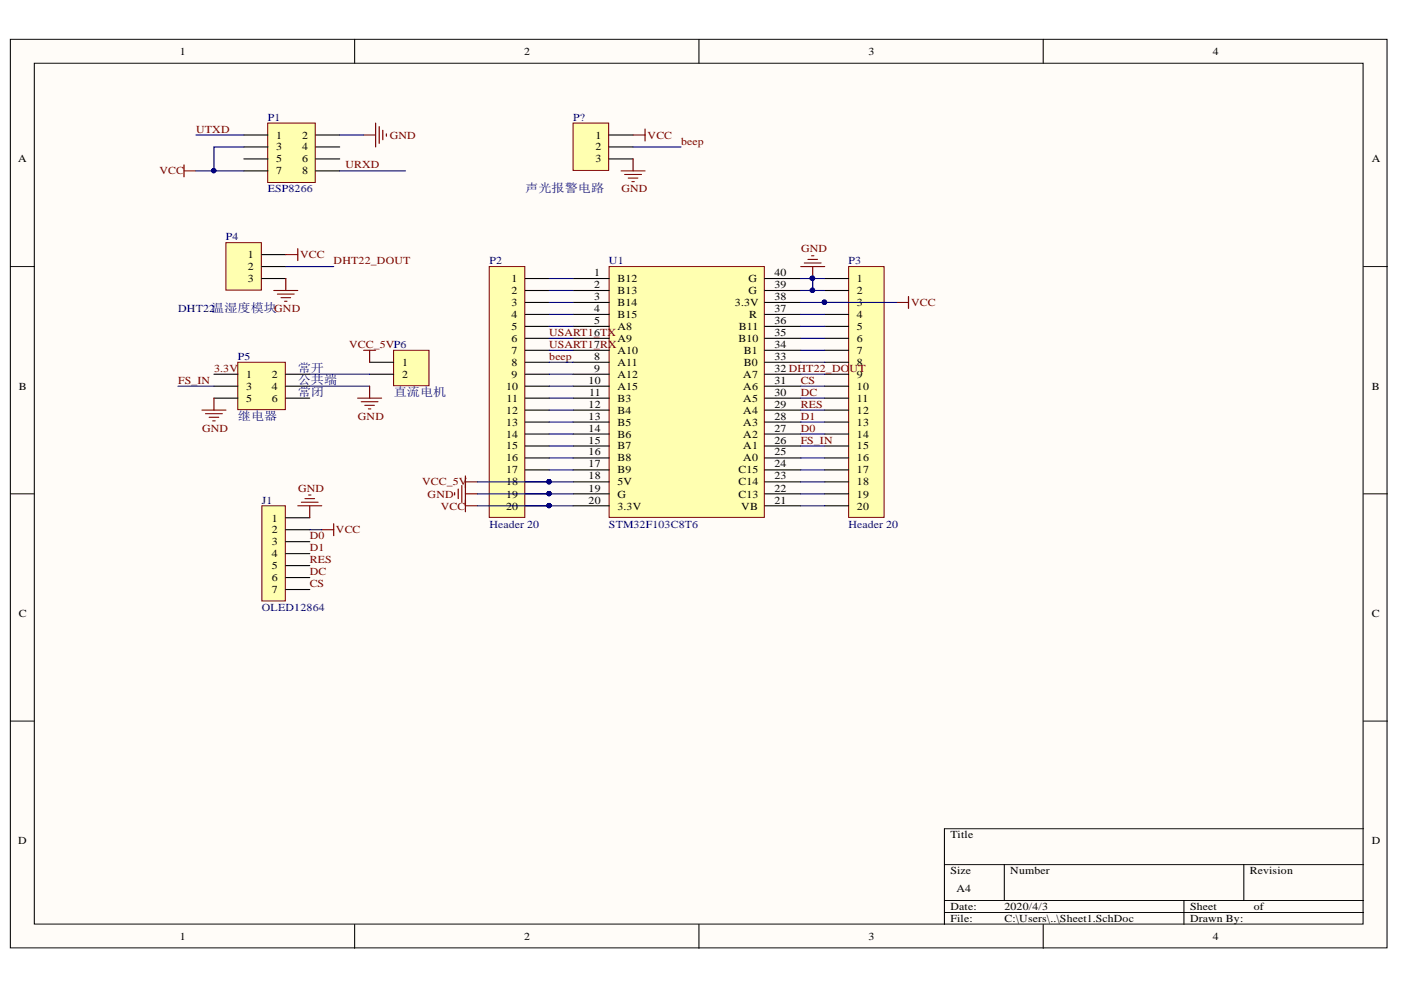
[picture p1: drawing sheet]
# Altium schematic sheet Sheet1.SchDoc
size A4

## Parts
J1  OLED12864  [PIN-7-2.54-1.0]
P1  ESP8266  [HDR2X4]
P2  Header 20  [HDR1X20]
P3  Header 20  [HDR1X20]
P4  DHT22温湿度模块  [HDR1X3]
P5  继电器  [HDR2X3]
P6  直流电机  [HDR1X2]
P?  声光报警电路  [HDR1X3]
U1  STM32F103C8T6  [STM32F103C8T6_HXB]

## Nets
GND: J1.1 P1.2 P2.19 P3.1 P3.2 P4.3 P5.4 P5.5 P?.3 U1.19(G) U1.39(G) U1.40(G)
VCC: J1.2 P1.3 P1.7 P2.20 P3.3 P4.1 P?.1 U1.20(3.3V) U1.38(3.3V)
VCC_5V: P2.18 P6.1 U1.18(5V)
3.3V: P5.1
beep: P2.8 P?.2 U1.8(A11)
CS: J1.7 P3.10 U1.31(A6)
D0: J1.3 P3.14 U1.27(A2)
D1: J1.4 P3.13 U1.28(A3)
DC: J1.6 P3.11 U1.30(A5)
DHT22_DOUT: P4.2
FS_IN: P3.15 P5.3 U1.26(A1)
RES: J1.5 P3.12 U1.29(A4)
URXD: P1.8
USART1_RX: P2.7 U1.7(A10)
USART1_TX: P2.6 U1.6(A9)
UTXD: P1.1
NetP2_1: P2.1 U1.1(B12)
NetP2_2: P2.2 U1.2(B13)
NetP2_3: P2.3 U1.3(B14)
NetP2_4: P2.4 U1.4(B15)
NetP2_5: P2.5 U1.5(A8)
NetP2_9: P2.9 U1.9(A12)
NetP2_10: P2.10 U1.10(A15)
NetP2_11: P2.11 U1.11(B3)
NetP2_12: P2.12 U1.12(B4)
NetP2_13: P2.13 U1.13(B5)
NetP2_14: P2.14 U1.14(B6)
NetP2_15: P2.15 U1.15(B7)
NetP2_16: P2.16 U1.16(B8)
NetP2_17: P2.17 U1.17(B9)
NetP3_4: P3.4 U1.37(R)
NetP3_5: P3.5 U1.36(B11)
NetP3_6: P3.6 U1.35(B10)
NetP3_7: P3.7 U1.34(B1)
NetP3_8: P3.8 U1.33(B0)
NetP3_9: P3.9 U1.32(A7)
NetP3_16: P3.16 U1.25(A0)
NetP3_17: P3.17 U1.24(C15)
NetP3_18: P3.18 U1.23(C14)
NetP3_19: P3.19 U1.22(C13)
NetP3_20: P3.20 U1.21(VB)
NetP5_2: P5.2 P6.2

Not connected (* = marked no-connect by the designer): P1 4 5 6; P5 6

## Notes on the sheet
- (near P5) 常开
- (near P5) 公共端
- (near P5) 常闭
- Labels drawn without touching a wire or pin: DHT22_DOUT
